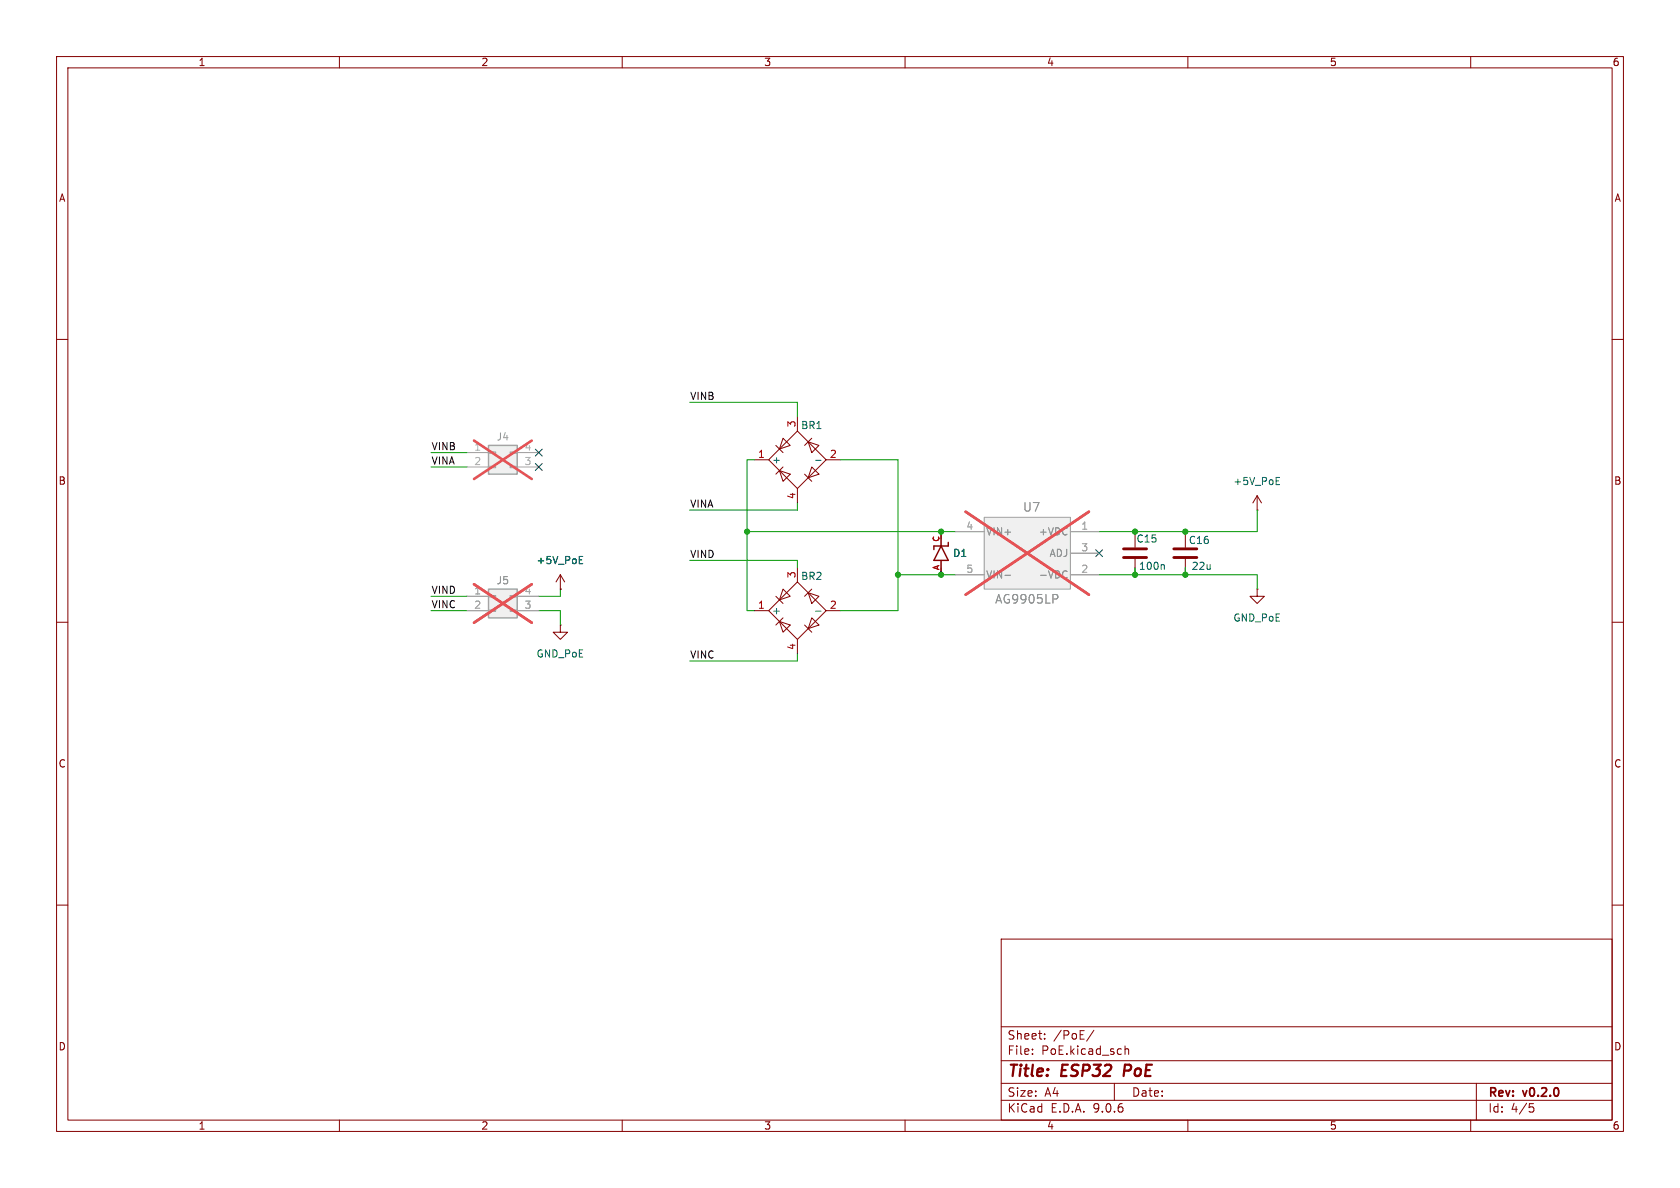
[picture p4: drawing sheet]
(kicad_sch
 (version 20250114)
 (generator "eeschema")
 (generator_version "9.0")
 (paper "A4")
 (title_block
  (title "ESP32 PoE")
  (rev "v0.2.0"))
 (lib_symbols
  (symbol "Connector_Generic:Conn_02x02_Counter_Clockwise"
   (pin_names
    (offset 1.016) (hide yes)) (exclude_from_sim no) (in_bom yes) (on_board yes)
   (property "Reference" "J" (at 1.27 2.54 0) (effects (font (size 1.27 1.27))))
   (property "Value" "Conn_02x02_Counter_Clockwise" (at 1.27 -5.08 0) (effects (font (size 1.27 1.27))))
   (property "Footprint" "" (at 0 0 0) (effects (font (size 1.27 1.27)) (hide yes)))
   (property "Datasheet" "~" (at 0 0 0) (effects (font (size 1.27 1.27)) (hide yes)))
   (property "Description" "Generic connector, double row, 02x02, counter clockwise pin numbering scheme (similar to DIP package numbering), script generated (kicad-library-utils/schlib/autogen/connector/)" (at 0 0 0) (effects (font (size 1.27 1.27)) (hide yes)))
   (symbol "Conn_02x02_Counter_Clockwise_1_1"
    (rectangle (start -1.27 1.27) (end 3.81 -3.81) (stroke (width 0.254) (type default)) (fill (type background)))
    (rectangle (start -1.27 0.127) (end 0 -0.127) (stroke (width 0.1524) (type default)) (fill (type none)))
    (rectangle (start -1.27 -2.413) (end 0 -2.667) (stroke (width 0.1524) (type default)) (fill (type none)))
    (rectangle (start 3.81 0.127) (end 2.54 -0.127) (stroke (width 0.1524) (type default)) (fill (type none)))
    (rectangle (start 3.81 -2.413) (end 2.54 -2.667) (stroke (width 0.1524) (type default)) (fill (type none)))
    (pin passive line (at -5.08 0 0) (length 3.81) (name "Pin_1" (effects (font (size 1.27 1.27)))) (number "1" (effects (font (size 1.27 1.27)))))
    (pin passive line (at -5.08 -2.54 0) (length 3.81) (name "Pin_2" (effects (font (size 1.27 1.27)))) (number "2" (effects (font (size 1.27 1.27)))))
    (pin passive line (at 7.62 0 180) (length 3.81) (name "Pin_4" (effects (font (size 1.27 1.27)))) (number "4" (effects (font (size 1.27 1.27)))))
    (pin passive line (at 7.62 -2.54 180) (length 3.81) (name "Pin_3" (effects (font (size 1.27 1.27)))) (number "3" (effects (font (size 1.27 1.27))))))
   (embedded_fonts no))
  (symbol "Hardware Components:BR_MB110S" (exclude_from_sim no) (in_bom yes) (on_board yes)
   (property "Reference" "BR" (at 0.762 6.096 0) (effects (font (size 1.27 1.27)) (justify left)))
   (property "Value" "MB110S" (at 0.762 -5.842 0) (effects (font (size 1.27 1.27)) (justify left)))
   (property "Footprint" "Hardware Components:MB110S" (at 0 0 0) (effects (font (size 1.27 1.27)) (hide yes)))
   (property "Datasheet" "https://jlcpcb.com/api/file/downloadByFileSystemAccessId/8586192233355202560" (at 0.254 -9.652 0) (effects (font (size 1.27 1.27)) (hide yes)))
   (property "Description" "-55℃~+125℃@(Tj) 100V 1A 200uA@100V 30A 850mV@1A MBS Bridge Rectifiers ROHS" (at -0.254 -7.112 0) (effects (font (size 1.27 1.27)) (hide yes)))
   (property "MPN" "MB110S" (at 0.254 -14.224 0) (effects (font (size 1.27 1.27)) (hide yes)))
   (property "Manufacturer" "MDD(Microdiode Semiconductor)" (at 0 -11.684 0) (effects (font (size 1.27 1.27)) (hide yes)))
   (property "JLCPCB Part #" "C94545" (at -1.016 -16.51 0) (effects (font (size 1.27 1.27)) (hide yes)))
   (symbol "BR_MB110S_1_1"
    (polyline (pts (xy -5.08 0) (xy 0 -5.08) (xy 5.08 0) (xy 0 5.08) (xy -5.08 0)) (stroke (width 0) (type default)) (fill (type none)))
    (polyline (pts (xy -3.81 2.54) (xy -2.54 1.27) (xy -1.905 3.175) (xy -3.81 2.54)) (stroke (width 0) (type default)) (fill (type none)))
    (polyline (pts (xy -2.54 3.81) (xy -1.27 2.54)) (stroke (width 0) (type default)) (fill (type none)))
    (polyline (pts (xy -2.54 -1.27) (xy -3.81 -2.54) (xy -1.905 -3.175) (xy -2.54 -1.27)) (stroke (width 0) (type default)) (fill (type none)))
    (polyline (pts (xy -1.27 -2.54) (xy -2.54 -3.81)) (stroke (width 0) (type default)) (fill (type none)))
    (polyline (pts (xy 1.27 2.54) (xy 2.54 3.81) (xy 3.175 1.905) (xy 1.27 2.54)) (stroke (width 0) (type default)) (fill (type none)))
    (polyline (pts (xy 2.54 1.27) (xy 3.81 2.54)) (stroke (width 0) (type default)) (fill (type none)))
    (polyline (pts (xy 2.54 -1.27) (xy 3.81 -2.54)) (stroke (width 0) (type default)) (fill (type none)))
    (polyline (pts (xy 3.175 -1.905) (xy 1.27 -2.54) (xy 2.54 -3.81) (xy 3.175 -1.905)) (stroke (width 0) (type default)) (fill (type none)))
    (pin passive line (at -7.62 0 0) (length 2.54) (name "-" (effects (font (size 1.27 1.27)))) (number "2" (effects (font (size 1.27 1.27)))))
    (pin passive line (at 0 7.62 270) (length 2.54) (name "~" (effects (font (size 1.27 1.27)))) (number "4" (effects (font (size 1.27 1.27)))))
    (pin passive line (at 0 -7.62 90) (length 2.54) (name "~" (effects (font (size 1.27 1.27)))) (number "3" (effects (font (size 1.27 1.27)))))
    (pin passive line (at 7.62 0 180) (length 2.54) (name "+" (effects (font (size 1.27 1.27)))) (number "1" (effects (font (size 1.27 1.27))))))
   (embedded_fonts no))
  (symbol "Hardware Components:C_100n_0402_16V"
   (pin_numbers (hide yes))
   (pin_names
    (offset 0.254)) (exclude_from_sim no) (in_bom yes) (on_board yes)
   (property "Reference" "C" (at -3.302 0 90) (effects (font (size 1.27 1.27))))
   (property "Value" "100n" (at 3.302 0 90) (effects (font (size 1.27 1.27))))
   (property "Footprint" "Hardware Components:C_0402_1005Metric" (at 0.9652 -3.81 0) (effects (font (size 1.27 1.27)) (hide yes)))
   (property "Datasheet" "https://www.lcsc.com/datasheet/lcsc_datasheet_2304140030_Samsung-Electro-Mechanics-CL05B104KO5NNNC_C1525.pdf" (at 0 0 0) (effects (font (size 1.27 1.27)) (hide yes)))
   (property "Description" "16V 100nF X7R ±10% 0402 Multilayer Ceramic Capacitors MLCC - SMD/SMT ROHS" (at 0 0 0) (effects (font (size 1.27 1.27)) (hide yes)))
   (property "MPN" "CL05B104KO5NNNC" (at 0 0 90) (effects (font (size 1.27 1.27)) (hide yes)))
   (property "Manufacturer" "Samsung Electro-Mechanics" (at 0 0 90) (effects (font (size 1.27 1.27)) (hide yes)))
   (property "JLCPCB Part #" "C1525" (at 0 0 90) (effects (font (size 1.27 1.27)) (hide yes)))
   (symbol "C_100n_0402_16V_0_1"
    (polyline (pts (xy -2.032 0.762) (xy 2.032 0.762)) (stroke (width 0.508) (type default)) (fill (type none)))
    (polyline (pts (xy -2.032 -0.762) (xy 2.032 -0.762)) (stroke (width 0.508) (type default)) (fill (type none))))
   (symbol "C_100n_0402_16V_1_1"
    (pin passive line (at 0 3.81 270) (length 2.794) (name "~" (effects (font (size 1.27 1.27)))) (number "1" (effects (font (size 1.27 1.27)))))
    (pin passive line (at 0 -3.81 90) (length 2.794) (name "~" (effects (font (size 1.27 1.27)))) (number "2" (effects (font (size 1.27 1.27))))))
   (embedded_fonts no))
  (symbol "Hardware Components:C_22u_0805_10V"
   (pin_numbers (hide yes))
   (pin_names
    (offset 0.254)) (exclude_from_sim no) (in_bom yes) (on_board yes)
   (property "Reference" "C" (at -3.302 0 90) (effects (font (size 1.27 1.27))))
   (property "Value" "22u" (at 3.556 0 90) (effects (font (size 1.27 1.27))))
   (property "Footprint" "Hardware Components:C_0805_2012Metric" (at 0.9652 -3.81 0) (effects (font (size 1.27 1.27)) (hide yes)))
   (property "Datasheet" "https://wmsc.lcsc.com/wmsc/upload/file/pdf/v2/lcsc/2304140030_Samsung-Electro-Mechanics-CL21A226KPCLRNC_C318688.pdf" (at 0 0 0) (effects (font (size 1.27 1.27)) (hide yes)))
   (property "Description" "10V 22uF X5R ±10% 0805  Multilayer Ceramic Capacitors MLCC - SMD/SMT ROHS" (at 0 0 0) (effects (font (size 1.27 1.27)) (hide yes)))
   (property "MPN" "CL21A226KPCLRNC" (at 0 0 0) (effects (font (size 1.27 1.27)) (hide yes)))
   (property "Manufacturer" "Samsung Electro-Mechanics" (at 0 0 0) (effects (font (size 1.27 1.27)) (hide yes)))
   (property "JLCPCB Part #" "C318688" (at 0 0 0) (effects (font (size 1.27 1.27)) (hide yes)))
   (symbol "C_22u_0805_10V_0_1"
    (polyline (pts (xy -2.032 0.762) (xy 2.032 0.762)) (stroke (width 0.508) (type default)) (fill (type none)))
    (polyline (pts (xy -2.032 -0.762) (xy 2.032 -0.762)) (stroke (width 0.508) (type default)) (fill (type none))))
   (symbol "C_22u_0805_10V_1_1"
    (pin passive line (at 0 3.81 270) (length 2.794) (name "~" (effects (font (size 1.27 1.27)))) (number "1" (effects (font (size 1.27 1.27)))))
    (pin passive line (at 0 -3.81 90) (length 2.794) (name "~" (effects (font (size 1.27 1.27)))) (number "2" (effects (font (size 1.27 1.27))))))
   (embedded_fonts no))
  (symbol "Hardware Components:D_SMAJ58A"
   (pin_names
    (offset 1.016)) (exclude_from_sim no) (in_bom yes) (on_board yes)
   (property "Reference" "D" (at -2.032 0 0) (effects (font (size 1.27 1.27)) (justify right)))
   (property "Value" "SMAJ58A" (at 2.794 -10.795 0) (effects (font (size 1.27 1.27)) (justify left bottom) (hide yes)))
   (property "Footprint" "Hardware Components:D_SMAJ58A" (at -0.508 -9.144 0) (effects (font (size 1.27 1.27)) (justify bottom) (hide yes)))
   (property "Datasheet" "https://jlcpcb.com/api/file/downloadByFileSystemAccessId/8588880031459893248" (at 0 0 0) (effects (font (size 1.27 1.27)) (hide yes)))
   (property "Description" "SMAJ58A, Uni-Directional TVS Diode, 400W, 2-Pin DO-214AC | Littelfuse SMAJ58A" (at 0 0 0) (effects (font (size 1.27 1.27)) (hide yes)))
   (property "Manufacturer" "Littelfuse Inc." (at 0 -9.906 0) (effects (font (size 1.27 1.27)) (justify bottom) (hide yes)))
   (property "MPN" "SMAJ58A" (at 0 -11.43 0) (effects (font (size 1.27 1.27)) (justify bottom) (hide yes)))
   (property "JLCPCB Part #" "C151246" (at 0 0 0) (effects (font (size 1.27 1.27)) (hide yes)))
   (symbol "D_SMAJ58A_0_0"
    (polyline (pts (xy -1.27 1.27) (xy -1.27 0.635)) (stroke (width 0.254) (type default)) (fill (type none)))
    (polyline (pts (xy -1.27 -1.27) (xy 1.27 -1.27)) (stroke (width 0.254) (type default)) (fill (type none)))
    (polyline (pts (xy 0 1.27) (xy -1.27 1.27)) (stroke (width 0.254) (type default)) (fill (type none)))
    (polyline (pts (xy 0 1.27) (xy -1.27 -1.27)) (stroke (width 0.254) (type default)) (fill (type none)))
    (polyline (pts (xy 1.27 1.905) (xy 1.27 1.27)) (stroke (width 0.254) (type default)) (fill (type none)))
    (polyline (pts (xy 1.27 1.27) (xy 0 1.27)) (stroke (width 0.254) (type default)) (fill (type none)))
    (polyline (pts (xy 1.27 -1.27) (xy 0 1.27)) (stroke (width 0.254) (type default)) (fill (type none)))
    (pin passive line (at 0 3.81 270) (length 2.54) (name "~" (effects (font (size 1.016 1.016)))) (number "C" (effects (font (size 1.016 1.016)))))
    (pin passive line (at 0 -3.81 90) (length 2.54) (name "~" (effects (font (size 1.016 1.016)))) (number "A" (effects (font (size 1.016 1.016))))))
   (embedded_fonts no))
  (symbol "Hardware Components:POE_AG9905LP"
   (pin_names
    (offset 0.254)) (exclude_from_sim no) (in_bom no) (on_board yes)
   (property "Reference" "U7" (at 0.762 8.128 0) (effects (font (size 1.524 1.524))))
   (property "Value" "POE_AG9905LP" (at 0 -8.128 0) (effects (font (size 1.524 1.524))))
   (property "Footprint" "Hardware Components:POE_AG9905LP" (at 0 0 0) (effects (font (size 1.27 1.27)
    (italic yes)) (hide yes)))
   (property "Datasheet" "https://silvertel.com/images/datasheets/Ag9900M-datasheet-ultra-miniature-isolated-Power-over-Ethernet-POE-module.pdf" (at 0 0 0) (effects (font (size 1.27 1.27)
    (italic yes)) (hide yes)))
   (property "Description" "ISOLATED POE PD MODULE 5V 7W" (at 0 0 0) (effects (font (size 1.27 1.27)) (hide yes)))
   (property "MPN" "AG9905LP" (at 22.86 7.62 0) (effects (font (size 1.27 1.27)) (hide yes)))
   (property "Manufacturer" "Silvertel" (at 0 0 0) (effects (font (size 1.27 1.27)) (hide yes)))
   (symbol "POE_AG9905LP_1_1"
    (rectangle (start -7.62 6.35) (end 7.62 -6.35) (stroke (width 0) (type default)) (fill (type background)))
    (pin power_in line (at -12.7 3.81 0) (length 5.08) (name "VIN+" (effects (font (size 1.27 1.27)))) (number "4" (effects (font (size 1.27 1.27)))))
    (pin power_in line (at -12.7 -3.81 0) (length 5.08) (name "VIN-" (effects (font (size 1.27 1.27)))) (number "5" (effects (font (size 1.27 1.27)))))
    (pin power_in line (at 12.7 3.81 180) (length 5.08) (name "+VDC" (effects (font (size 1.27 1.27)))) (number "1" (effects (font (size 1.27 1.27)))))
    (pin output line (at 12.7 0 180) (length 5.08) (name "ADJ" (effects (font (size 1.27 1.27)))) (number "3" (effects (font (size 1.27 1.27)))))
    (pin power_in line (at 12.7 -3.81 180) (length 5.08) (name "-VDC" (effects (font (size 1.27 1.27)))) (number "2" (effects (font (size 1.27 1.27))))))
   (embedded_fonts no))
  (symbol "power:+5V"
   (power)
   (pin_numbers (hide yes))
   (pin_names
    (offset 0) (hide yes)) (exclude_from_sim no) (in_bom yes) (on_board yes)
   (property "Reference" "#PWR" (at 0 -3.81 0) (effects (font (size 1.27 1.27)) (hide yes)))
   (property "Value" "+5V" (at 0 3.556 0) (effects (font (size 1.27 1.27))))
   (property "Footprint" "" (at 0 0 0) (effects (font (size 1.27 1.27)) (hide yes)))
   (property "Datasheet" "" (at 0 0 0) (effects (font (size 1.27 1.27)) (hide yes)))
   (property "Description" "Power symbol creates a global label with name \"+5V\"" (at 0 0 0) (effects (font (size 1.27 1.27)) (hide yes)))
   (symbol "+5V_0_1"
    (polyline (pts (xy -0.762 1.27) (xy 0 2.54)) (stroke (width 0) (type default)) (fill (type none)))
    (polyline (pts (xy 0 2.54) (xy 0.762 1.27)) (stroke (width 0) (type default)) (fill (type none)))
    (polyline (pts (xy 0 0) (xy 0 2.54)) (stroke (width 0) (type default)) (fill (type none))))
   (symbol "+5V_1_1"
    (pin power_in line (at 0 0 90) (length 0) (name "~" (effects (font (size 1.27 1.27)))) (number "1" (effects (font (size 1.27 1.27))))))
   (embedded_fonts no))
  (symbol "power:GND"
   (power)
   (pin_numbers (hide yes))
   (pin_names
    (offset 0) (hide yes)) (exclude_from_sim no) (in_bom yes) (on_board yes)
   (property "Reference" "#PWR" (at 0 -6.35 0) (effects (font (size 1.27 1.27)) (hide yes)))
   (property "Value" "GND" (at 0 -3.81 0) (effects (font (size 1.27 1.27))))
   (property "Footprint" "" (at 0 0 0) (effects (font (size 1.27 1.27)) (hide yes)))
   (property "Datasheet" "" (at 0 0 0) (effects (font (size 1.27 1.27)) (hide yes)))
   (property "Description" "Power symbol creates a global label with name \"GND\" , ground" (at 0 0 0) (effects (font (size 1.27 1.27)) (hide yes)))
   (symbol "GND_0_1"
    (polyline (pts (xy 0 0) (xy 0 -1.27) (xy 1.27 -1.27) (xy 0 -2.54) (xy -1.27 -1.27) (xy 0 -1.27)) (stroke (width 0) (type default)) (fill (type none))))
   (symbol "GND_1_1"
    (pin power_in line (at 0 0 270) (length 0) (name "~" (effects (font (size 1.27 1.27)))) (number "1" (effects (font (size 1.27 1.27))))))
   (embedded_fonts no)))
 (junction
  (at 166.37 101.6)
  (diameter 0)
  (color 0 0 0 0))
 (junction
  (at 158.75 101.6)
  (diameter 0)
  (color 0 0 0 0))
 (junction
  (at 132.08 93.98)
  (diameter 0)
  (color 0 0 0 0))
 (junction
  (at 209.55 93.98)
  (diameter 0)
  (color 0 0 0 0))
 (junction
  (at 200.66 93.98)
  (diameter 0)
  (color 0 0 0 0))
 (junction
  (at 209.55 101.6)
  (diameter 0)
  (color 0 0 0 0))
 (junction
  (at 166.37 93.98)
  (diameter 0)
  (color 0 0 0 0))
 (junction
  (at 200.66 101.6)
  (diameter 0)
  (color 0 0 0 0))
 (no_connect
  (at 95.25 82.55))
 (no_connect
  (at 194.31 97.79))
 (no_connect
  (at 95.25 80.01))
 (wire
  (pts (xy 140.97 71.12) (xy 140.97 73.66))
  (stroke (width 0) (type default)))
 (wire
  (pts (xy 121.92 71.12) (xy 140.97 71.12))
  (stroke (width 0) (type default)))
 (wire
  (pts (xy 158.75 101.6) (xy 166.37 101.6))
  (stroke (width 0) (type default)))
 (wire
  (pts (xy 200.66 101.6) (xy 209.55 101.6))
  (stroke (width 0) (type default)))
 (wire
  (pts (xy 158.75 107.95) (xy 158.75 101.6))
  (stroke (width 0) (type default)))
 (wire
  (pts (xy 194.31 101.6) (xy 200.66 101.6))
  (stroke (width 0) (type default)))
 (wire
  (pts (xy 76.2 107.95) (xy 82.55 107.95))
  (stroke (width 0) (type default)))
 (wire
  (pts (xy 194.31 93.98) (xy 200.66 93.98))
  (stroke (width 0) (type default)))
 (wire
  (pts (xy 209.55 101.6) (xy 222.25 101.6))
  (stroke (width 0) (type default)))
 (wire
  (pts (xy 132.08 93.98) (xy 166.37 93.98))
  (stroke (width 0) (type default)))
 (wire
  (pts (xy 140.97 99.06) (xy 140.97 100.33))
  (stroke (width 0) (type default)))
 (wire
  (pts (xy 132.08 93.98) (xy 132.08 107.95))
  (stroke (width 0) (type default)))
 (wire
  (pts (xy 121.92 99.06) (xy 140.97 99.06))
  (stroke (width 0) (type default)))
 (wire
  (pts (xy 158.75 81.28) (xy 158.75 101.6))
  (stroke (width 0) (type default)))
 (wire
  (pts (xy 121.92 116.84) (xy 140.97 116.84))
  (stroke (width 0) (type default)))
 (wire
  (pts (xy 140.97 116.84) (xy 140.97 115.57))
  (stroke (width 0) (type default)))
 (wire
  (pts (xy 222.25 90.17) (xy 222.25 93.98))
  (stroke (width 0) (type default)))
 (wire
  (pts (xy 76.2 105.41) (xy 82.55 105.41))
  (stroke (width 0) (type default)))
 (wire
  (pts (xy 200.66 93.98) (xy 209.55 93.98))
  (stroke (width 0) (type default)))
 (wire
  (pts (xy 132.08 81.28) (xy 132.08 93.98))
  (stroke (width 0) (type default)))
 (wire
  (pts (xy 99.06 104.14) (xy 99.06 105.41))
  (stroke (width 0) (type default)))
 (wire
  (pts (xy 76.2 82.55) (xy 82.55 82.55))
  (stroke (width 0) (type default)))
 (wire
  (pts (xy 209.55 100.33) (xy 209.55 101.6))
  (stroke (width 0) (type default)))
 (wire
  (pts (xy 166.37 101.6) (xy 168.91 101.6))
  (stroke (width 0) (type default)))
 (wire
  (pts (xy 200.66 100.33) (xy 200.66 101.6))
  (stroke (width 0) (type default)))
 (wire
  (pts (xy 121.92 90.17) (xy 140.97 90.17))
  (stroke (width 0) (type default)))
 (wire
  (pts (xy 99.06 105.41) (xy 95.25 105.41))
  (stroke (width 0) (type default)))
 (wire
  (pts (xy 132.08 107.95) (xy 133.35 107.95))
  (stroke (width 0) (type default)))
 (wire
  (pts (xy 148.59 107.95) (xy 158.75 107.95))
  (stroke (width 0) (type default)))
 (wire
  (pts (xy 132.08 81.28) (xy 133.35 81.28))
  (stroke (width 0) (type default)))
 (wire
  (pts (xy 166.37 93.98) (xy 166.37 95.25))
  (stroke (width 0) (type default)))
 (wire
  (pts (xy 166.37 100.33) (xy 166.37 101.6))
  (stroke (width 0) (type default)))
 (wire
  (pts (xy 76.2 80.01) (xy 82.55 80.01))
  (stroke (width 0) (type default)))
 (wire
  (pts (xy 209.55 93.98) (xy 222.25 93.98))
  (stroke (width 0) (type default)))
 (wire
  (pts (xy 99.06 107.95) (xy 99.06 110.49))
  (stroke (width 0) (type default)))
 (wire
  (pts (xy 148.59 81.28) (xy 158.75 81.28))
  (stroke (width 0) (type default)))
 (wire
  (pts (xy 166.37 93.98) (xy 168.91 93.98))
  (stroke (width 0) (type default)))
 (wire
  (pts (xy 95.25 107.95) (xy 99.06 107.95))
  (stroke (width 0) (type default)))
 (wire
  (pts (xy 140.97 90.17) (xy 140.97 88.9))
  (stroke (width 0) (type default)))
 (wire
  (pts (xy 222.25 101.6) (xy 222.25 104.14))
  (stroke (width 0) (type default)))
 (label "VINA"
  (at 121.92 90.17 0)
  (effects (font (size 1.27 1.27)) (justify left bottom)))
 (label "VINA"
  (at 76.2 82.55 0)
  (effects (font (size 1.27 1.27)) (justify left bottom)))
 (label "VIND"
  (at 76.2 105.41 0)
  (effects (font (size 1.27 1.27)) (justify left bottom)))
 (label "VINC"
  (at 76.2 107.95 0)
  (effects (font (size 1.27 1.27)) (justify left bottom)))
 (label "VINC"
  (at 121.92 116.84 0)
  (effects (font (size 1.27 1.27)) (justify left bottom)))
 (label "VIND"
  (at 121.92 99.06 0)
  (effects (font (size 1.27 1.27)) (justify left bottom)))
 (label "VINB"
  (at 76.2 80.01 0)
  (effects (font (size 1.27 1.27)) (justify left bottom)))
 (label "VINB"
  (at 121.92 71.12 0)
  (effects (font (size 1.27 1.27)) (justify left bottom)))
 (symbol
  (lib_id "Hardware Components:C_100n_0402_16V")
  (at 200.66 97.79 180)
  (unit 1)
  (exclude_from_sim no)
  (in_bom yes)
  (on_board yes)
  (dnp no)
  (property "Reference" "C15" (at 204.724 95.25 0) (effects (font (size 1.27 1.27)) (justify left)))
  (property "Value" "100n" (at 206.248 100.076 0) (effects (font (size 1.27 1.27)) (justify left)))
  (property "Footprint" "Hardware Components:C_0402_1005Metric" (at 199.6948 93.98 0) (effects (font (size 1.27 1.27)) (hide yes)))
  (property "Datasheet" "https://www.lcsc.com/datasheet/lcsc_datasheet_2304140030_Samsung-Electro-Mechanics-CL05B104KO5NNNC_C1525.pdf" (at 200.66 97.79 0) (effects (font (size 1.27 1.27)) (hide yes)))
  (property "Description" "16V 100nF X7R ±10% 0402 Multilayer Ceramic Capacitors MLCC - SMD/SMT ROHS" (at 200.66 97.79 0) (effects (font (size 1.27 1.27)) (hide yes)))
  (property "Manufacturer" "Samsung Electro-Mechanics" (at 200.66 97.79 90) (effects (font (size 1.27 1.27)) (hide yes)))
  (property "MPN" "CL05B104KO5NNNC" (at 200.66 97.79 90) (effects (font (size 1.27 1.27)) (hide yes)))
  (property "JLCPCB Part #" "C1525" (at 200.66 97.79 90) (effects (font (size 1.27 1.27)) (hide yes)))
  (pin "2")
  (pin "1"))
 (symbol
  (lib_id "Hardware Components:BR_MB110S")
  (at 140.97 107.95 180)
  (unit 1)
  (exclude_from_sim no)
  (in_bom yes)
  (on_board yes)
  (dnp no)
  (property "Reference" "BR2" (at 143.51 101.854 0) (effects (font (size 1.27 1.27))))
  (property "Value" "~" (at 140.97 100.33 0) (effects (font (size 1.27 1.27)) (hide yes)))
  (property "Footprint" "Hardware Components:MB110S" (at 140.97 107.95 0) (effects (font (size 1.27 1.27)) (hide yes)))
  (property "Datasheet" "https://jlcpcb.com/api/file/downloadByFileSystemAccessId/8586192233355202560" (at 140.716 98.298 0) (effects (font (size 1.27 1.27)) (hide yes)))
  (property "Description" "-55℃~+125℃@(Tj) 100V 1A 200uA@100V 30A 850mV@1A MBS Bridge Rectifiers ROHS" (at 141.224 100.838 0) (effects (font (size 1.27 1.27)) (hide yes)))
  (property "MPN" "MB110S" (at 140.716 93.726 0) (effects (font (size 1.27 1.27)) (hide yes)))
  (property "Manufacturer" "MDD(Microdiode Semiconductor)" (at 140.97 96.266 0) (effects (font (size 1.27 1.27)) (hide yes)))
  (property "JLCPCB Part #" "C94545" (at 141.986 91.44 0) (effects (font (size 1.27 1.27)) (hide yes)))
  (pin "3")
  (pin "4")
  (pin "2")
  (pin "1"))
 (symbol
  (lib_id "Hardware Components:POE_AG9905LP")
  (at 181.61 97.79 0)
  (unit 1)
  (exclude_from_sim no)
  (in_bom no)
  (on_board yes)
  (dnp yes)
  (property "Reference" "U7" (at 182.372 89.662 0) (effects (font (size 1.524 1.524))))
  (property "Value" "AG9905LP" (at 181.61 105.918 0) (effects (font (size 1.524 1.524))))
  (property "Footprint" "Hardware Components:POE_AG9905LP" (at 181.61 97.79 0) (effects (font (size 1.27 1.27)
    (italic yes)) (hide yes)))
  (property "Datasheet" "https://silvertel.com/images/datasheets/Ag9900M-datasheet-ultra-miniature-isolated-Power-over-Ethernet-POE-module.pdf" (at 181.61 97.79 0) (effects (font (size 1.27 1.27)
    (italic yes)) (hide yes)))
  (property "Description" "ISOLATED POE PD MODULE 5V 7W" (at 181.61 97.79 0) (effects (font (size 1.27 1.27)) (hide yes)))
  (property "MPN" "AG9905LP" (at 204.47 90.17 0) (effects (font (size 1.27 1.27)) (hide yes)))
  (property "Manufacturer" "Silvertel" (at 181.61 97.79 0) (effects (font (size 1.27 1.27)) (hide yes)))
  (pin "5")
  (pin "1")
  (pin "4")
  (pin "3")
  (pin "2"))
 (symbol
  (lib_id "Connector_Generic:Conn_02x02_Counter_Clockwise")
  (at 87.63 80.01 0)
  (unit 1)
  (exclude_from_sim no)
  (in_bom no)
  (on_board yes)
  (dnp yes)
  (property "Reference" "J4" (at 88.9 77.216 0) (effects (font (size 1.27 1.27))))
  (property "Value" "Conn_02x02_Counter_Clockwise" (at 88.9 76.2 0) (effects (font (size 1.27 1.27)) (hide yes)))
  (property "Footprint" "Connector_PinSocket_2.54mm:PinSocket_2x02_P2.54mm_Vertical" (at 87.63 80.01 0) (effects (font (size 1.27 1.27)) (hide yes)))
  (property "Datasheet" "~" (at 87.63 80.01 0) (effects (font (size 1.27 1.27)) (hide yes)))
  (property "Description" "Generic connector, double row, 02x02, counter clockwise pin numbering scheme (similar to DIP package numbering), script generated (kicad-library-utils/schlib/autogen/connector/)" (at 87.63 80.01 0) (effects (font (size 1.27 1.27)) (hide yes)))
  (pin "2")
  (pin "1")
  (pin "4")
  (pin "3"))
 (symbol
  (lib_id "Hardware Components:C_22u_0805_10V")
  (at 209.55 97.79 0)
  (unit 1)
  (exclude_from_sim no)
  (in_bom yes)
  (on_board yes)
  (dnp no)
  (property "Reference" "C16" (at 210.058 95.504 0) (effects (font (size 1.27 1.27)) (justify left)))
  (property "Value" "22u" (at 210.566 100.076 0) (effects (font (size 1.27 1.27)) (justify left)))
  (property "Footprint" "Hardware Components:C_0805_2012Metric" (at 210.5152 101.6 0) (effects (font (size 1.27 1.27)) (hide yes)))
  (property "Datasheet" "https://wmsc.lcsc.com/wmsc/upload/file/pdf/v2/lcsc/2304140030_Samsung-Electro-Mechanics-CL21A226KPCLRNC_C318688.pdf" (at 209.55 97.79 0) (effects (font (size 1.27 1.27)) (hide yes)))
  (property "Description" "10V 22uF X5R ±10% 0805  Multilayer Ceramic Capacitors MLCC - SMD/SMT ROHS" (at 209.55 97.79 0) (effects (font (size 1.27 1.27)) (hide yes)))
  (property "MPN" "CL21A226KPCLRNC" (at 209.55 97.79 0) (effects (font (size 1.27 1.27)) (hide yes)))
  (property "Manufacturer" "Samsung Electro-Mechanics" (at 209.55 97.79 0) (effects (font (size 1.27 1.27)) (hide yes)))
  (property "JLCPCB Part #" "C318688" (at 209.55 97.79 0) (effects (font (size 1.27 1.27)) (hide yes)))
  (pin "1")
  (pin "2"))
 (symbol
  (lib_id "Hardware Components:BR_MB110S")
  (at 140.97 81.28 180)
  (unit 1)
  (exclude_from_sim no)
  (in_bom yes)
  (on_board yes)
  (dnp no)
  (property "Reference" "BR1" (at 143.51 75.184 0) (effects (font (size 1.27 1.27))))
  (property "Value" "~" (at 140.97 73.66 0) (effects (font (size 1.27 1.27)) (hide yes)))
  (property "Footprint" "Hardware Components:MB110S" (at 140.97 81.28 0) (effects (font (size 1.27 1.27)) (hide yes)))
  (property "Datasheet" "https://jlcpcb.com/api/file/downloadByFileSystemAccessId/8586192233355202560" (at 140.716 71.628 0) (effects (font (size 1.27 1.27)) (hide yes)))
  (property "Description" "-55℃~+125℃@(Tj) 100V 1A 200uA@100V 30A 850mV@1A MBS Bridge Rectifiers ROHS" (at 141.224 74.168 0) (effects (font (size 1.27 1.27)) (hide yes)))
  (property "MPN" "MB110S" (at 140.716 67.056 0) (effects (font (size 1.27 1.27)) (hide yes)))
  (property "Manufacturer" "MDD(Microdiode Semiconductor)" (at 140.97 69.596 0) (effects (font (size 1.27 1.27)) (hide yes)))
  (property "JLCPCB Part #" "C94545" (at 141.986 64.77 0) (effects (font (size 1.27 1.27)) (hide yes)))
  (pin "3")
  (pin "4")
  (pin "2")
  (pin "1"))
 (symbol
  (lib_id "power:GND")
  (at 222.25 104.14 0)
  (unit 1)
  (exclude_from_sim no)
  (in_bom yes)
  (on_board yes)
  (dnp no)
  (fields_autoplaced yes)
  (property "Reference" "#PWR016" (at 222.25 110.49 0) (effects (font (size 1.27 1.27)) (hide yes)))
  (property "Value" "GND_PoE" (at 222.25 109.22 0) (effects (font (size 1.27 1.27))))
  (property "Footprint" "" (at 222.25 104.14 0) (effects (font (size 1.27 1.27)) (hide yes)))
  (property "Datasheet" "" (at 222.25 104.14 0) (effects (font (size 1.27 1.27)) (hide yes)))
  (property "Description" "Power symbol creates a global label with name \"GND\" , ground" (at 222.25 104.14 0) (effects (font (size 1.27 1.27)) (hide yes)))
  (pin "1"))
 (symbol
  (lib_id "power:+5V")
  (at 99.06 104.14 0)
  (unit 1)
  (exclude_from_sim no)
  (in_bom yes)
  (on_board yes)
  (dnp no)
  (fields_autoplaced yes)
  (property "Reference" "#PWR051" (at 99.06 107.95 0) (effects (font (size 1.27 1.27)) (hide yes)))
  (property "Value" "+5V_PoE" (at 99.06 99.06 0) (effects (font (size 1.27 1.27))))
  (property "Footprint" "" (at 99.06 104.14 0) (effects (font (size 1.27 1.27)) (hide yes)))
  (property "Datasheet" "" (at 99.06 104.14 0) (effects (font (size 1.27 1.27)) (hide yes)))
  (property "Description" "Power symbol creates a global label with name \"+5V\"" (at 99.06 104.14 0) (effects (font (size 1.27 1.27)) (hide yes)))
  (pin "1"))
 (symbol
  (lib_id "Hardware Components:D_SMAJ58A")
  (at 166.37 97.79 0)
  (unit 1)
  (exclude_from_sim no)
  (in_bom yes)
  (on_board yes)
  (dnp no)
  (property "Reference" "D1" (at 168.402 97.79 0) (effects (font (size 1.27 1.27)) (justify left)))
  (property "Value" "SMAJ58A" (at 169.164 108.585 0) (effects (font (size 1.27 1.27)) (justify left bottom) (hide yes)))
  (property "Footprint" "Hardware Components:D_SMAJ58A" (at 165.862 106.934 0) (effects (font (size 1.27 1.27)) (justify bottom) (hide yes)))
  (property "Datasheet" "https://jlcpcb.com/api/file/downloadByFileSystemAccessId/8588880031459893248" (at 166.37 97.79 0) (effects (font (size 1.27 1.27)) (hide yes)))
  (property "Description" "SMAJ58A, Uni-Directional TVS Diode, 400W, 2-Pin DO-214AC | Littelfuse SMAJ58A" (at 166.37 97.79 0) (effects (font (size 1.27 1.27)) (hide yes)))
  (property "Manufacturer" "Littelfuse Inc." (at 166.37 107.696 0) (effects (font (size 1.27 1.27)) (justify bottom) (hide yes)))
  (property "MPN" "SMAJ58A" (at 166.37 109.22 0) (effects (font (size 1.27 1.27)) (justify bottom) (hide yes)))
  (property "JLCPCB Part #" "C151246" (at 166.37 97.79 0) (effects (font (size 1.27 1.27)) (hide yes)))
  (pin "A")
  (pin "C"))
 (symbol
  (lib_id "power:GND")
  (at 99.06 110.49 0)
  (unit 1)
  (exclude_from_sim no)
  (in_bom yes)
  (on_board yes)
  (dnp no)
  (fields_autoplaced yes)
  (property "Reference" "#PWR031" (at 99.06 116.84 0) (effects (font (size 1.27 1.27)) (hide yes)))
  (property "Value" "GND_PoE" (at 99.06 115.57 0) (effects (font (size 1.27 1.27))))
  (property "Footprint" "" (at 99.06 110.49 0) (effects (font (size 1.27 1.27)) (hide yes)))
  (property "Datasheet" "" (at 99.06 110.49 0) (effects (font (size 1.27 1.27)) (hide yes)))
  (property "Description" "Power symbol creates a global label with name \"GND\" , ground" (at 99.06 110.49 0) (effects (font (size 1.27 1.27)) (hide yes)))
  (pin "1"))
 (symbol
  (lib_id "power:+5V")
  (at 222.25 90.17 0)
  (unit 1)
  (exclude_from_sim no)
  (in_bom yes)
  (on_board yes)
  (dnp no)
  (fields_autoplaced yes)
  (property "Reference" "#PWR052" (at 222.25 93.98 0) (effects (font (size 1.27 1.27)) (hide yes)))
  (property "Value" "+5V_PoE" (at 222.25 85.09 0) (effects (font (size 1.27 1.27))))
  (property "Footprint" "" (at 222.25 90.17 0) (effects (font (size 1.27 1.27)) (hide yes)))
  (property "Datasheet" "" (at 222.25 90.17 0) (effects (font (size 1.27 1.27)) (hide yes)))
  (property "Description" "Power symbol creates a global label with name \"+5V\"" (at 222.25 90.17 0) (effects (font (size 1.27 1.27)) (hide yes)))
  (pin "1"))
 (symbol
  (lib_id "Connector_Generic:Conn_02x02_Counter_Clockwise")
  (at 87.63 105.41 0)
  (unit 1)
  (exclude_from_sim no)
  (in_bom no)
  (on_board yes)
  (dnp yes)
  (property "Reference" "J5" (at 88.9 102.616 0) (effects (font (size 1.27 1.27))))
  (property "Value" "Conn_02x02_Counter_Clockwise" (at 88.9 101.6 0) (effects (font (size 1.27 1.27)) (hide yes)))
  (property "Footprint" "Connector_PinSocket_2.54mm:PinSocket_2x02_P2.54mm_Vertical" (at 87.63 105.41 0) (effects (font (size 1.27 1.27)) (hide yes)))
  (property "Datasheet" "~" (at 87.63 105.41 0) (effects (font (size 1.27 1.27)) (hide yes)))
  (property "Description" "Generic connector, double row, 02x02, counter clockwise pin numbering scheme (similar to DIP package numbering), script generated (kicad-library-utils/schlib/autogen/connector/)" (at 87.63 105.41 0) (effects (font (size 1.27 1.27)) (hide yes)))
  (pin "2")
  (pin "1")
  (pin "4")
  (pin "3")))
